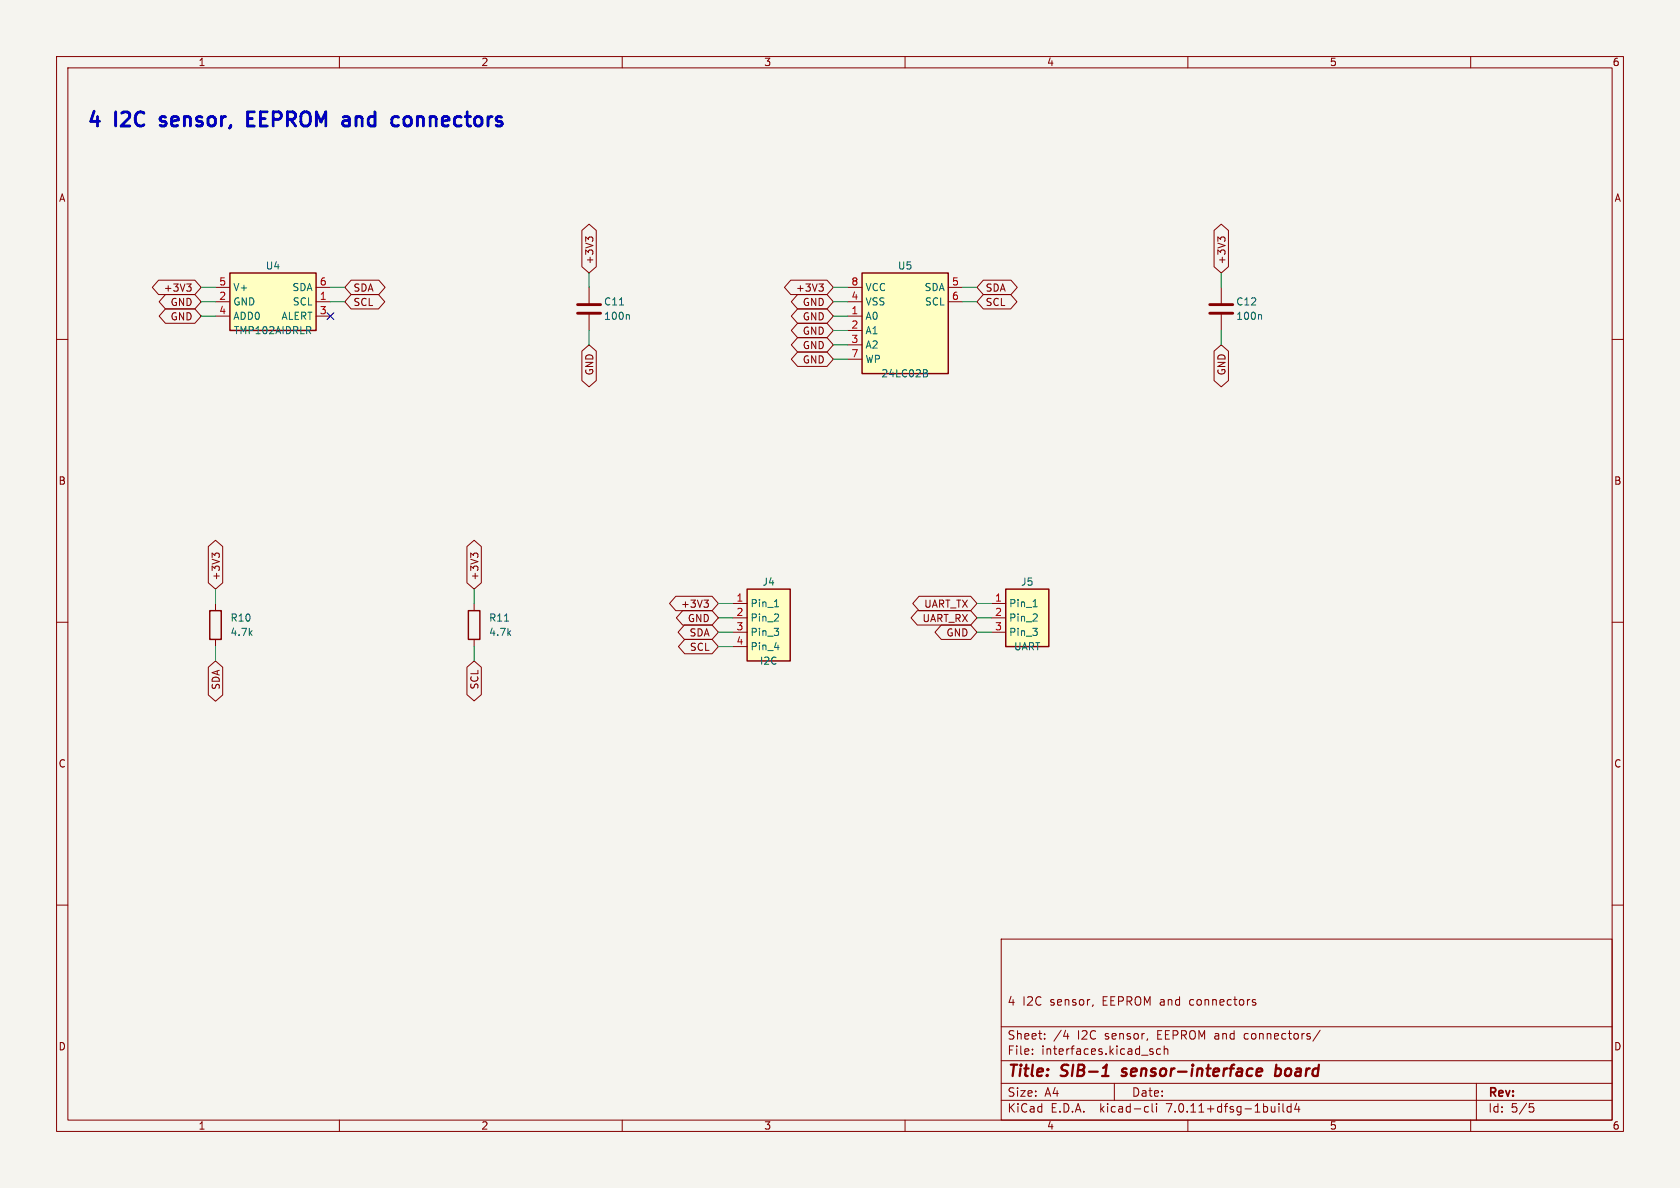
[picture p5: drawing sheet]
<svg xmlns="http://www.w3.org/2000/svg" width="297mm" height="210mm" viewBox="0 0 297 210" stroke-linecap="round" stroke-linejoin="round" font-family="sans-serif">
<path d="M0 0h297v210h-297z" fill="#f5f4ef" stroke="#f5f4ef" stroke-width=".18"/>
<g fill="none" stroke="#840000" stroke-width=".18">
<path d="M10 10h277v190h-277zM12 12h273v186h-273zM60 10v2M110 10v2M160 10v2M210 10v2M260 10v2M10 60h2M28 49.5h6.4l1.2 1.3-1.2 1.3h-6.4l-1.1-1.3zM29.2 52.1h5.2l1.2 1.2-1.2 1.3h-5.2l-1.1-1.3zM29.2 54.6h5.2l1.2 1.3-1.2 1.3h-5.2l-1.1-1.3zM33 50.2h.8l-.4 .5"/>
<path d="M33.5 50.7l.3 .2v.3l-.3 .3M38.1 55.9h2.5M38.1 53.3h2.5M38.1 50.8h2.5M55.9 55.9h2.5M55.9 53.3h2.5M55.9 50.8h2.5M62.1 49.5h4.9l1.1 1.3-1.1 1.3h-4.9l-1.1-1.3zM62.1 52.1h4.8l1.1 1.2-1.1 1.3h-4.8l-1.1-1.3zM102.9 40.7l1.2-1.1 1.3 1.1v6.4l-1.3 1.2-1.2-1.2zM104 42.1l.3-.2h.3l.2 .2M104 42.3l-.5-.4v.8"/>
<path d="M104.1 50.8v3M104.1 55.4v3M139.8 49.5h6.4l1.1 1.3-1.1 1.3h-6.4l-1.1-1.3zM141 52.1h5.2l1.1 1.2-1.1 1.3h-5.2l-1.1-1.3zM141 59.7h5.2l1.1 1.3-1.1 1.2h-5.2l-1.1-1.2zM141 57.1h5.2l1.1 1.3-1.1 1.3h-5.2l-1.1-1.3zM141 54.6h5.2l1.1 1.3-1.1 1.3h-5.2l-1.1-1.3zM144.8 50.2h.7l-.4 .5M145.3 50.7l.2 .2v.3l-.2 .3M149.9 55.9h2.5M149.9 58.4h2.5M149.9 53.3h2.5"/>
<path d="M149.9 50.8h2.5M167.6 53.3h2.6M167.6 50.8h2.6M173.8 49.5h4.9l1.1 1.3-1.1 1.3h-4.9l-1.1-1.3zM173.8 52.1h4.9l1.1 1.2-1.1 1.3h-4.9l-1.1-1.3zM214.6 40.7l1.3-1.1 1.3 1.1v6.4l-1.3 1.2-1.3-1.2zM215.8 42.3l-.5-.4v.8M215.8 42.1l.2-.2h.3l.3 .2M215.9 50.8v3M215.9 55.4v3M285 60h2M102.9 62.1l1.2-1.1 1.3 1.1v5.2l-1.3 1.1-1.2-1.1z"/>
<path d="M141 62.2h5.2l1.1 1.3-1.1 1.3h-5.2l-1.1-1.3zM149.9 61h2.5M149.9 63.5h2.5M214.6 62.1l1.3-1.1 1.3 1.1v5.2l-1.3 1.1-1.3-1.1zM36.8 96.6l1.3-1.1 1.3 1.1v6.4l-1.3 1.1-1.3-1.1zM38 98.2l-.5-.4v.8M38 98l.2-.2h.3l.3 .2M82.5 96.6l1.3-1.1 1.3 1.1v6.4l-1.3 1.1-1.3-1.1zM83.7 98l.2-.2h.3l.3 .2M83.7 98.2l-.5-.4v.8M10 110h2M36.8 118l1.3-1.2 1.3 1.2v4.9l-1.3 1.1-1.3-1.1z"/>
<path d="M38.1 106.7v1.3M38.1 113v1.3M82.5 118l1.3-1.2 1.3 1.2v4.8l-1.3 1.1-1.3-1.1zM83.8 106.7v1.3M83.8 113v1.3M119.5 105.4h6.4l1.1 1.3-1.1 1.3h-6.4l-1.1-1.3zM120.7 107.9h5.2l1.1 1.3-1.1 1.3h-5.2l-1.1-1.3zM121 110.5h4.9l1.1 1.3-1.1 1.2h-4.9l-1.1-1.2zM121 113h4.9l1.1 1.3-1.1 1.3h-4.9l-1.1-1.3zM124.4 106.1h.8l-.4 .5M125 106.6l.2 .2v.3l-.2 .3M129.5 106.7h2.6"/>
<path d="M129.5 109.2h2.6M129.5 111.8h2.6M129.5 114.3h2.6M162.2 107.9h9.4l1.1 1.3-1.1 1.3h-9.4l-1.1-1.3zM162.5 105.4h9.1l1.1 1.3-1.1 1.3h-9.1l-1.1-1.3zM166.4 110.5h5.2l1.1 1.3-1.1 1.2h-5.2l-1.1-1.2zM175.3 106.7h2.5M175.3 109.2h2.5M175.3 111.8h2.5M285 110h2M10 160h2M285 160h2"/>
<path d="M177 166h108v32h-108zM193.2 177.6l-.1 .3M221.5 177.1l.5 .2v.1v.2l-.5 .1M221.5 176.8h.5M60 198v2M110 198v2M160 198v2M177 194.5h108M177 191.5h108M177 187.5h108M177 181.5h108M182.5 186.3v.1"/>
<path d="M182.5 185.5v.1M184.7 183.6v.1M184.7 182.8v.1M188 183.2h1M188.7 182.7v1M197 191.5v3M202.6 195.6l.4 .1M202.9 183.6l-.1 .2M203 196.5l-.4 .1M203.5 185.9l.3 .1 .1 .2-.2 .2h-.3M203.5 185.4l.3 .1M203.7 195.1v1.3l.2 .2"/>
<path d="M204.5 195.1v.1M204.5 195.6v1M205.2 185.5l-.5-.1-.2 .3v.4l.1 .2h.6M205.8 185.5l.2-.1 .4 .1 .1 .9M205.8 184.9v1.5M210 198v2M226.1 195.1v.1M226.1 195.6v1M226.8 195.1v1.3l.2 .2M228.2 195.7l-.4-.1-.3 .3v.4l.2 .2h.5M228.2 195.1v1.5M229.2 195l-.3 1.1h.9"/>
<path d="M229.6 195.6v1M233.4 182.1l-1.3 2M260 198v2M261 191.5v6.5M270.4 195.1h.7M270.5 195.7h.4l.3 .3-.2 .5-.5 .1"/>
</g>
<path d="M194.8 190.2h1.2M198.3 190.1l.1 .1M198.5 189l-.1 .3v.1M222.1 189.5l1-.1v-.4l-.2-.1-.6 .1-.2 .9 .2 .3 .6-.1M225.6 189l.2-.1 .5 .1M225.6 188.2l-.2 2M226.3 190a.66 .66 0 0 1-.9 .1" fill="none" stroke="#840000" stroke-width=".4"/>
<path d="M102.1 55.4h4.1M102.1 53.8h4.1M213.9 55.4h4M213.9 53.8h4" fill="none" stroke="#840000" stroke-width=".51"/>
<g fill="none" stroke="#006464" stroke-width=".18">
<path d="M109.5 53.9h.7M111.1 55.6l.2 .2v.7M222.8 55.6l.2 .2v.7M163.3 65.3l.6 .2v.2l-.2 .3M163.3 66h.4M163.7 66l.3 .2-.1 .3-.6 .1M89.2 109.8h.7M136.9 109.8h.7M136.9 107.3h.7M136.9 114.5h.8M137.6 108.7v.4M182.6 109.8h.8"/>
<path d="M182.6 107.3h.8M183.3 108.7v.4"/>
</g>
<g fill="#ffffc2" stroke="#ffffc2" stroke-width=".18">
<path d="M132.1 104.1h7.6v12.7h-7.6z"/>
<path d="M177.8 104.1h7.6v10.2h-7.6z"/>
<path d="M152.4 48.3h15.2v17.7h-15.2z"/>
<path d="M40.6 48.3h15.3v10.1h-15.3z"/>
</g>
<path d="M40.6 48.3h15.3v10.1h-15.3zM152.4 48.3h15.2v17.7h-15.2zM37.1 108h2v5h-2zM82.8 108h2v5h-2zM132.1 104.1h7.6v12.7h-7.6zM177.8 104.1h7.6v10.2h-7.6z" fill="none" stroke="#840000" stroke-width=".25"/>
<path d="M45 19.8h-1.2v2.5h1.2M28.3 22.2l.2 .1M28.4 20.7l-.1 .3 .1 .3M43.8 21h.8M72.5 20.7a.68 .68 0 0 0-1.1 .4v.7a.68 .68 0 0 0 1.1 .4" fill="none" stroke="#0000c2" stroke-width=".5"/>
<g fill="none" stroke="#009600" stroke-width=".18">
<path d="M35.6 53.3h2.5M35.6 50.8h2.5M35.6 55.9h2.5M58.4 53.3h2.6M58.4 50.8h2.6M104.1 48.3v2.5M104.1 58.4v2.6M147.3 53.3h2.6M147.3 50.8h2.6M147.3 55.9h2.6M147.3 58.4h2.6M170.2 53.3h2.5"/>
<path d="M170.2 50.8h2.5M215.9 48.3v2.5M215.9 58.4v2.6M147.3 61h2.6M147.3 63.5h2.6M38.1 104.1v2.6M38.1 114.3v2.5M83.8 104.1v2.6M83.8 114.3v2.5M127 106.7h2.5M127 111.8h2.5M127 109.2h2.5"/>
<path d="M127 114.3h2.5M172.7 106.7h2.6M172.7 111.8h2.6M172.7 109.2h2.6"/>
</g>
<path d="M57.8 55.3l1.2 1.2M59 55.3l-1.2 1.2" fill="none" stroke="#000084" stroke-width=".18"/>
<g font-size="3.5" fill="#0000c2">
<text x="15.2" y="22.6">4</text>
<text x="20.5" y="22.6">I2C</text>
<text x="29.5" y="22.6">sensor,</text>
<text x="45.9" y="22.6">EEPROM</text>
<text x="63.8" y="22.6">and</text>
<text x="73.5" y="22.6">connectors</text>
</g>
<g font-size="2.8" fill="#840000">
<text x="178" y="190.9">Title:</text>
<text x="187.7" y="190.9">SIB-1</text>
<text x="199.2" y="190.9">sensor-interface</text>
<text x="227.1" y="190.9">board</text>
</g>
<g font-size="2.1" fill="#840000">
<text x="178" y="178">4</text>
<text x="180.7" y="178">I2C</text>
<text x="185.7" y="178">sensor,</text>
<text x="195" y="178">EEPROM and</text>
<text x="210.7" y="178">connectors</text>
<text x="178" y="184">Sheet:</text>
<text x="186.2" y="184">/4</text>
<text x="190.5" y="184">I2C</text>
<text x="195.5" y="184">sensor,</text>
<text x="204.8" y="184">EEPROM and</text>
<text x="220.5" y="184">connectors/</text>
<text x="178" y="186.7">File:</text>
<text x="184.1" y="186.7">interfaces.kicad_sch</text>
<text x="178" y="196.9">KiCad</text>
<text x="178" y="194.1">Size:</text>
<text x="184.7" y="194.1">A4</text>
<text x="185.7" y="196.9">E.D.A.</text>
<text x="194.6" y="196.9">kicad-cli</text>
<text x="200" y="194.1">Date:</text>
<text x="206.5" y="196.9">7.0.11+dfsg-1build4</text>
<text x="263" y="194.3">Rev:</text>
<text x="263" y="196.9">Id:</text>
<text x="267.1" y="196.9">5/5</text>
</g>
<g font-size="1.8" fill="#840000">
<text x="35" y="11.9">1</text>
<text x="85" y="11.9">2</text>
<text x="135" y="11.9">3</text>
<text x="185" y="11.9">4</text>
<text x="235" y="11.9">5</text>
<text x="285" y="11.9">6</text>
<text x="10.3" y="35.9">A</text>
<text x="285.3" y="35.9">A</text>
<text x="105.1" y="46.8" transform="rotate(-90 105.1 46.8)">+3V3</text>
<text x="216.9" y="46.8" transform="rotate(-90 216.9 46.8)">+3V3</text>
<text x="28.8" y="51.8">+3V3</text>
<text x="62.4" y="51.8">SDA</text>
<text x="140.6" y="51.8">+3V3</text>
<text x="174.1" y="51.8">SDA</text>
<text x="30.1" y="54.3">GND</text>
<text x="30.1" y="56.8">GND</text>
<text x="62.4" y="54.3">SCL</text>
<text x="141.8" y="54.3">GND</text>
<text x="141.8" y="59.4">GND</text>
<text x="141.8" y="56.8">GND</text>
<text x="174.1" y="54.3">SCL</text>
<text x="141.8" y="64.5">GND</text>
<text x="141.8" y="61.9">GND</text>
<text x="105.1" y="66.5" transform="rotate(-90 105.1 66.5)">GND</text>
<text x="216.9" y="66.5" transform="rotate(-90 216.9 66.5)">GND</text>
<text x="10.3" y="85.9">B</text>
<text x="285.3" y="85.9">B</text>
<text x="39.1" y="102.7" transform="rotate(-90 39.1 102.7)">+3V3</text>
<text x="84.8" y="102.7" transform="rotate(-90 84.8 102.7)">+3V3</text>
<text x="120.3" y="107.6">+3V3</text>
<text x="163.3" y="107.6">UART_TX</text>
<text x="121.5" y="110.2">GND</text>
<text x="121.8" y="112.7">SDA</text>
<text x="163" y="110.2">UART_RX</text>
<text x="167.2" y="112.7">GND</text>
<text x="121.9" y="115.3">SCL</text>
<text x="39.1" y="122" transform="rotate(-90 39.1 122)">SDA</text>
<text x="84.8" y="122" transform="rotate(-90 84.8 122)">SCL</text>
<text x="10.3" y="135.9">C</text>
<text x="285.3" y="135.9">C</text>
<text x="10.3" y="185.9">D</text>
<text x="285.3" y="185.9">D</text>
<text x="35" y="199.9">1</text>
<text x="85" y="199.9">2</text>
<text x="135" y="199.9">3</text>
<text x="185" y="199.9">4</text>
<text x="235" y="199.9">5</text>
<text x="285" y="199.9">6</text>
</g>
<g font-size="1.8" fill="#006464">
<text x="46.9" y="47.9">U4</text>
<text x="158.6" y="47.9">U5</text>
<text x="41.1" y="51.7">V+</text>
<text x="51.6" y="51.7">SDA</text>
<text x="152.9" y="51.7">VCC</text>
<text x="163.4" y="51.7">SDA</text>
<text x="41.1" y="54.2">GND</text>
<text x="41.1" y="56.7">ADD0</text>
<text x="41.2" y="59.3">TMP102AIDRLR</text>
<text x="49.7" y="56.7">ALERT</text>
<text x="51.7" y="54.2">SCL</text>
<text x="106.7" y="56.7">100n</text>
<text x="106.7" y="54.2">C11</text>
<text x="152.9" y="56.7">A0</text>
<text x="152.9" y="59.3">A1</text>
<text x="152.9" y="54.2">VSS</text>
<text x="163.4" y="54.2">SCL</text>
<text x="218.4" y="56.7">100n</text>
<text x="218.4" y="54.2">C12</text>
<text x="152.9" y="61.8">A2</text>
<text x="152.9" y="64.4">WP</text>
<text x="155.7" y="66.9">24LC02B</text>
<text x="132.6" y="107.5">Pin_1</text>
<text x="134.7" y="103.7">J4</text>
<text x="178.3" y="107.5">Pin_1</text>
<text x="180.4" y="103.7">J5</text>
<text x="40.6" y="112.6">4.7k</text>
<text x="40.6" y="110.1">R10</text>
<text x="86.4" y="112.6">4.7k</text>
<text x="86.4" y="110.1">R11</text>
<text x="132.6" y="110.1">Pin_2</text>
<text x="132.6" y="112.6">Pin_3</text>
<text x="178.3" y="110.1">Pin_2</text>
<text x="178.3" y="112.6">Pin_3</text>
<text x="132.6" y="115.2">Pin_4</text>
<text x="134.2" y="117.7">I2C</text>
<text x="179.2" y="115.2">UART</text>
</g>
<g font-size="1.8" fill="#a90000">
<text x="38.7" y="53.1">2</text>
<text x="38.7" y="50.5">5</text>
<text x="56.4" y="53.1">1</text>
<text x="56.4" y="50.5">6</text>
<text x="150.4" y="53.1">4</text>
<text x="150.4" y="50.5">8</text>
<text x="168.2" y="50.5">5</text>
<text x="168.2" y="53.1">6</text>
<text x="38.7" y="55.6">4</text>
<text x="56.4" y="55.6">3</text>
<text x="150.4" y="55.6">1</text>
<text x="150.4" y="58.2">2</text>
<text x="150.4" y="60.7">3</text>
<text x="150.4" y="63.2">7</text>
<text x="130.1" y="106.4">1</text>
<text x="175.8" y="106.4">1</text>
<text x="130.1" y="109">2</text>
<text x="130.1" y="111.5">3</text>
<text x="175.8" y="109">2</text>
<text x="175.8" y="111.5">3</text>
<text x="130.1" y="114">4</text>
</g>
</svg>
